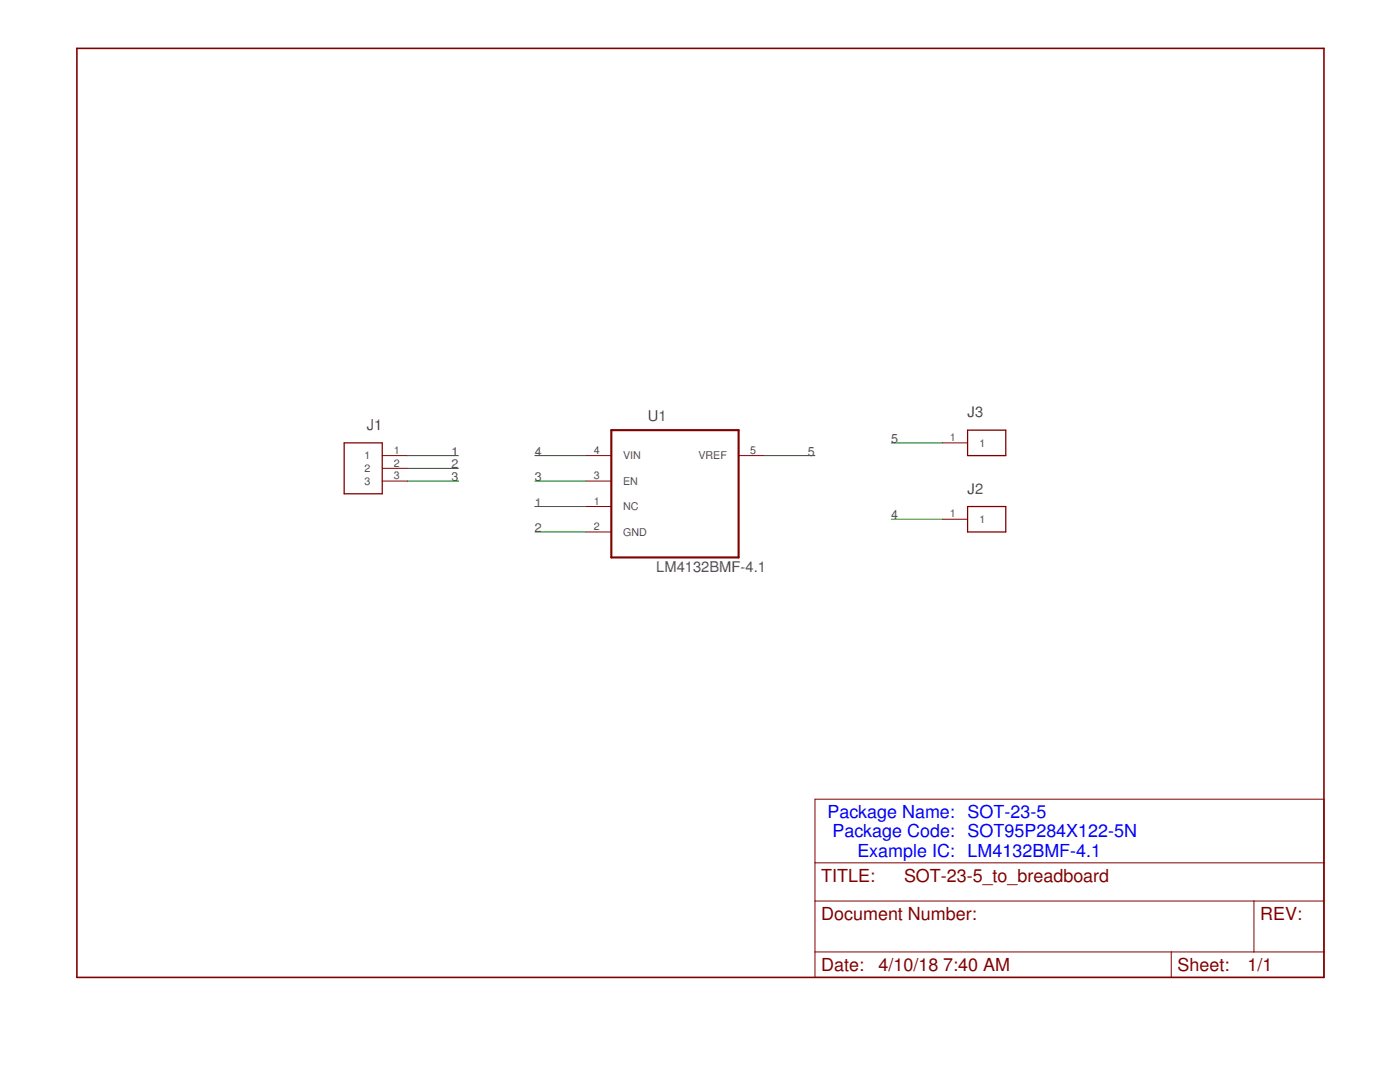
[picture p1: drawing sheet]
<?xml version="1.0" encoding="utf-8"?>
<!DOCTYPE eagle SYSTEM "eagle.dtd">
<eagle version="8.5.1">
<drawing>
<settings>
<setting alwaysvectorfont="no"/>
<setting verticaltext="up"/>
</settings>
<grid distance="0.1" unitdist="inch" unit="inch" style="lines" multiple="1" display="no" altdistance="0.01" altunitdist="inch" altunit="inch"/>
<schematic xreflabel="%F%N/%S.%C%R" xrefpart="/%S.%C%R">
<libraries>
<library name="SnapEDA">
<symbols>
<symbol name="LETTER_L">
<frame x1="0" y1="0" x2="248.92" y2="185.42" columns="12" rows="17" layer="94" border-left="no" border-top="no" border-right="no" border-bottom="no"/>
</symbol>
<symbol name="DOCFIELD">
<wire x1="0" y1="0" x2="71.12" y2="0" width="0.1016" layer="94"/>
<wire x1="101.6" y1="15.24" x2="87.63" y2="15.24" width="0.1016" layer="94"/>
<wire x1="0" y1="0" x2="0" y2="5.08" width="0.1016" layer="94"/>
<wire x1="0" y1="5.08" x2="71.12" y2="5.08" width="0.1016" layer="94"/>
<wire x1="0" y1="5.08" x2="0" y2="15.24" width="0.1016" layer="94"/>
<wire x1="101.6" y1="15.24" x2="101.6" y2="5.08" width="0.1016" layer="94"/>
<wire x1="71.12" y1="5.08" x2="71.12" y2="0" width="0.1016" layer="94"/>
<wire x1="71.12" y1="5.08" x2="87.63" y2="5.08" width="0.1016" layer="94"/>
<wire x1="71.12" y1="0" x2="101.6" y2="0" width="0.1016" layer="94"/>
<wire x1="87.63" y1="15.24" x2="87.63" y2="5.08" width="0.1016" layer="94"/>
<wire x1="87.63" y1="15.24" x2="0" y2="15.24" width="0.1016" layer="94"/>
<wire x1="87.63" y1="5.08" x2="101.6" y2="5.08" width="0.1016" layer="94"/>
<wire x1="101.6" y1="5.08" x2="101.6" y2="0" width="0.1016" layer="94"/>
<wire x1="0" y1="15.24" x2="0" y2="22.86" width="0.1016" layer="94"/>
<wire x1="101.6" y1="35.56" x2="0" y2="35.56" width="0.1016" layer="94"/>
<wire x1="101.6" y1="35.56" x2="101.6" y2="22.86" width="0.1016" layer="94"/>
<wire x1="0" y1="22.86" x2="101.6" y2="22.86" width="0.1016" layer="94"/>
<wire x1="0" y1="22.86" x2="0" y2="35.56" width="0.1016" layer="94"/>
<wire x1="101.6" y1="22.86" x2="101.6" y2="15.24" width="0.1016" layer="94"/>
<text x="1.27" y="1.27" size="2.54" layer="94">Date:</text>
<text x="12.7" y="1.27" size="2.54" layer="94">&gt;LAST_DATE_TIME</text>
<text x="72.39" y="1.27" size="2.54" layer="94">Sheet:</text>
<text x="86.36" y="1.27" size="2.54" layer="94">&gt;SHEET</text>
<text x="88.9" y="11.43" size="2.54" layer="94">REV:</text>
<text x="1.27" y="19.05" size="2.54" layer="94">TITLE:</text>
<text x="1.27" y="11.43" size="2.54" layer="94">Document Number:</text>
<text x="17.78" y="19.05" size="2.54" layer="94">&gt;DRAWING_NAME</text>
</symbol>
<symbol name="LM4132BMF-4.1">
<wire x1="-12.7" y1="10.16" x2="-12.7" y2="-15.24" width="0.4064" layer="94"/>
<wire x1="-12.7" y1="-15.24" x2="12.7" y2="-15.24" width="0.4064" layer="94"/>
<wire x1="12.7" y1="-15.24" x2="12.7" y2="10.16" width="0.4064" layer="94"/>
<wire x1="12.7" y1="10.16" x2="-12.7" y2="10.16" width="0.4064" layer="94"/>
<text x="-5.417159375" y="11.9788" size="2.08548125" layer="95" ratio="10" rot="SR0">&gt;NAME</text>
<text x="-3.742109375" y="-18.0487" size="2.087440625" layer="96" ratio="10" rot="SR0">&gt;VALUE</text>
<pin name="VIN" x="-17.78" y="5.08" length="middle" direction="pwr"/>
<pin name="EN" x="-17.78" y="0" length="middle" direction="in"/>
<pin name="NC" x="-17.78" y="-5.08" length="middle" direction="nc"/>
<pin name="GND" x="-17.78" y="-10.16" length="middle" direction="pas"/>
<pin name="VREF" x="17.78" y="5.08" length="middle" direction="out" rot="R180"/>
</symbol>
<symbol name="CONNECTOR_3">
<pin name="1" x="-7.62" y="2.54" length="middle"/>
<pin name="2" x="-7.62" y="0" length="middle"/>
<pin name="3" x="-7.62" y="-2.54" length="middle"/>
<wire x1="-2.54" y1="5.08" x2="-2.54" y2="-5.08" width="0.254" layer="94"/>
<wire x1="-2.54" y1="-5.08" x2="5.08" y2="-5.08" width="0.254" layer="94"/>
<wire x1="5.08" y1="-5.08" x2="5.08" y2="5.08" width="0.254" layer="94"/>
<wire x1="5.08" y1="5.08" x2="-2.54" y2="5.08" width="0.254" layer="94"/>
<text x="-2.54" y="7.62" size="2.0828" layer="95">&gt;NAME</text>
</symbol>
<symbol name="CONNECTOR_1">
<pin name="1" x="-7.62" y="0" length="middle"/>
<wire x1="-2.54" y1="2.54" x2="-2.54" y2="-2.54" width="0.254" layer="94"/>
<wire x1="-2.54" y1="-2.54" x2="5.08" y2="-2.54" width="0.254" layer="94"/>
<wire x1="5.08" y1="-2.54" x2="5.08" y2="2.54" width="0.254" layer="94"/>
<wire x1="5.08" y1="2.54" x2="-2.54" y2="2.54" width="0.254" layer="94"/>
<text x="-2.54" y="5.08" size="2.0828" layer="95">&gt;NAME</text>
</symbol>
</symbols>
<devicesets>
<deviceset name="LETTER_L" prefix="FRAME" uservalue="yes">
<gates>
<gate name="G$1" symbol="LETTER_L" x="0" y="0"/>
<gate name="G$2" symbol="DOCFIELD" x="147.32" y="0" addlevel="must"/>
</gates>
<devices>
<device name="">
<technologies>
<technology name=""/>
</technologies>
</device>
</devices>
</deviceset>
<deviceset name="LM4132BMF-4.1" prefix="U">
<gates>
<gate name="A" symbol="LM4132BMF-4.1" x="0" y="0"/>
</gates>
<devices>
<device name="" package="SOT95P284X122-5N">
<connects>
<connect gate="A" pin="EN" pad="3"/>
<connect gate="A" pin="GND" pad="2"/>
<connect gate="A" pin="NC" pad="1"/>
<connect gate="A" pin="VIN" pad="4"/>
<connect gate="A" pin="VREF" pad="5"/>
</connects>
<technologies>
<technology name="">
<attribute name="AVAILABILITY" value="Warning"/>
<attribute name="DESCRIPTION" value=" Voltage Reference, Precision, Low Dropout, Series - Fixed, LM4132 Series, 4.096V, SOT-23-5 "/>
<attribute name="MF" value="Texas Instruments"/>
<attribute name="MP" value="LM4132BMF-4.1"/>
<attribute name="PACKAGE" value="SOT-23-5 Texas Instruments"/>
<attribute name="PRICE" value="None"/>
</technology>
</technologies>
</device>
</devices>
</deviceset>
<deviceset name="CONNECTOR_3" prefix="J">
<gates>
<gate name="G$1" symbol="CONNECTOR_3" x="0" y="0"/>
</gates>
<devices>
<device name="" package="68000-103HLF">
<connects>
<connect gate="G$1" pin="1" pad="1"/>
<connect gate="G$1" pin="2" pad="2"/>
<connect gate="G$1" pin="3" pad="3"/>
</connects>
<technologies>
<technology name=""/>
</technologies>
</device>
<device name="-NO_SQUARE" package="68000-103HLF_NO_SQUARE">
<connects>
<connect gate="G$1" pin="1" pad="1"/>
<connect gate="G$1" pin="2" pad="2"/>
<connect gate="G$1" pin="3" pad="3"/>
</connects>
<technologies>
<technology name=""/>
</technologies>
</device>
</devices>
</deviceset>
<deviceset name="CONNECTOR_1" prefix="J">
<gates>
<gate name="G$1" symbol="CONNECTOR_1" x="0" y="0"/>
</gates>
<devices>
<device name="" package="68000-101HLF">
<connects>
<connect gate="G$1" pin="1" pad="1"/>
</connects>
<technologies>
<technology name=""/>
</technologies>
</device>
<device name="-NO_SQUARE" package="68000-101HLF_NO_SQUARE">
<connects>
<connect gate="G$1" pin="1" pad="1"/>
</connects>
<technologies>
<technology name=""/>
</technologies>
</device>
</devices>
</deviceset>
</devicesets>
</library>
</libraries>
<attributes>
</attributes>
<variantdefs>
</variantdefs>
<classes>
<class number="0" name="default" width="0" drill="0">
</class>
</classes>
<parts>
<part name="FRAME1" library="SnapEDA" deviceset="LETTER_L" device=""/>
<part name="U1" library="SnapEDA" deviceset="LM4132BMF-4.1" device=""/>
<part name="J1" library="SnapEDA" deviceset="CONNECTOR_3" device=""/>
<part name="J2" library="SnapEDA" deviceset="CONNECTOR_1" device="-NO_SQUARE"/>
<part name="J3" library="SnapEDA" deviceset="CONNECTOR_1" device="-NO_SQUARE"/>
</parts>
<sheets>
<sheet>
<plain>
<text x="177.8" y="24.13" size="2.54" layer="89">SOT-23-5
SOT95P284X122-5N
LM4132BMF-4.1</text>
<text x="175.26" y="24.13" size="2.54" layer="89" align="bottom-right">Package Name:
Package Code:
Example IC:</text>
</plain>
<instances>
<instance part="FRAME1" gate="G$1" x="0" y="0"/>
<instance part="FRAME1" gate="G$2" x="147.32" y="0"/>
<instance part="U1" gate="A" x="119.38" y="99.06"/>
<instance part="J1" gate="G$1" x="58.42" y="101.6" rot="MR0"/>
<instance part="J2" gate="G$1" x="180.34" y="91.44"/>
<instance part="J3" gate="G$1" x="180.34" y="106.68"/>
</instances>
<busses>
</busses>
<nets>
<net name="4" class="0">
<segment>
<pinref part="U1" gate="A" pin="VIN"/>
<wire x1="91.44" y1="104.14" x2="101.6" y2="104.14" width="0.1524" layer="91"/>
<label x="91.44" y="104.14" size="1.778" layer="95"/>
</segment>
<segment>
<pinref part="J2" gate="G$1" pin="1"/>
<wire x1="172.72" y1="91.44" x2="162.56" y2="91.44" width="0.1524" layer="91"/>
<label x="162.56" y="91.44" size="1.778" layer="95"/>
</segment>
</net>
<net name="3" class="0">
<segment>
<pinref part="U1" gate="A" pin="EN"/>
<wire x1="91.44" y1="99.06" x2="101.6" y2="99.06" width="0.1524" layer="91"/>
<label x="91.44" y="99.06" size="1.778" layer="95"/>
</segment>
<segment>
<pinref part="J1" gate="G$1" pin="3"/>
<wire x1="76.2" y1="99.06" x2="66.04" y2="99.06" width="0.1524" layer="91"/>
<label x="76.2" y="99.06" size="1.778" layer="95" rot="MR0"/>
</segment>
</net>
<net name="1" class="0">
<segment>
<pinref part="U1" gate="A" pin="NC"/>
<wire x1="91.44" y1="93.98" x2="101.6" y2="93.98" width="0.1524" layer="91"/>
<label x="91.44" y="93.98" size="1.778" layer="95"/>
</segment>
<segment>
<pinref part="J1" gate="G$1" pin="1"/>
<wire x1="76.2" y1="104.14" x2="66.04" y2="104.14" width="0.1524" layer="91"/>
<label x="76.2" y="104.14" size="1.778" layer="95" rot="MR0"/>
</segment>
</net>
<net name="2" class="0">
<segment>
<pinref part="U1" gate="A" pin="GND"/>
<wire x1="91.44" y1="88.9" x2="101.6" y2="88.9" width="0.1524" layer="91"/>
<label x="91.44" y="88.9" size="1.778" layer="95"/>
</segment>
<segment>
<pinref part="J1" gate="G$1" pin="2"/>
<wire x1="76.2" y1="101.6" x2="66.04" y2="101.6" width="0.1524" layer="91"/>
<label x="76.2" y="101.6" size="1.778" layer="95" rot="MR0"/>
</segment>
</net>
<net name="5" class="0">
<segment>
<pinref part="U1" gate="A" pin="VREF"/>
<wire x1="147.32" y1="104.14" x2="137.16" y2="104.14" width="0.1524" layer="91"/>
<label x="147.32" y="104.14" size="1.778" layer="95" rot="MR0"/>
</segment>
<segment>
<pinref part="J3" gate="G$1" pin="1"/>
<wire x1="162.56" y1="106.68" x2="172.72" y2="106.68" width="0.1524" layer="91"/>
<label x="162.56" y="106.68" size="1.778" layer="95"/>
</segment>
</net>
</nets>
</sheet>
</sheets>
<errors>
<approved hash="113,1,124.356,92.606,FRAME1,,,,,"/>
</errors>
</schematic>
</drawing>
<compatibility>
<note version="6.3" minversion="6.2.2" severity="warning">
Since Version 6.2.2 text objects can contain more than one line,
which will not be processed correctly with this version.
</note>
</compatibility>
</eagle>
